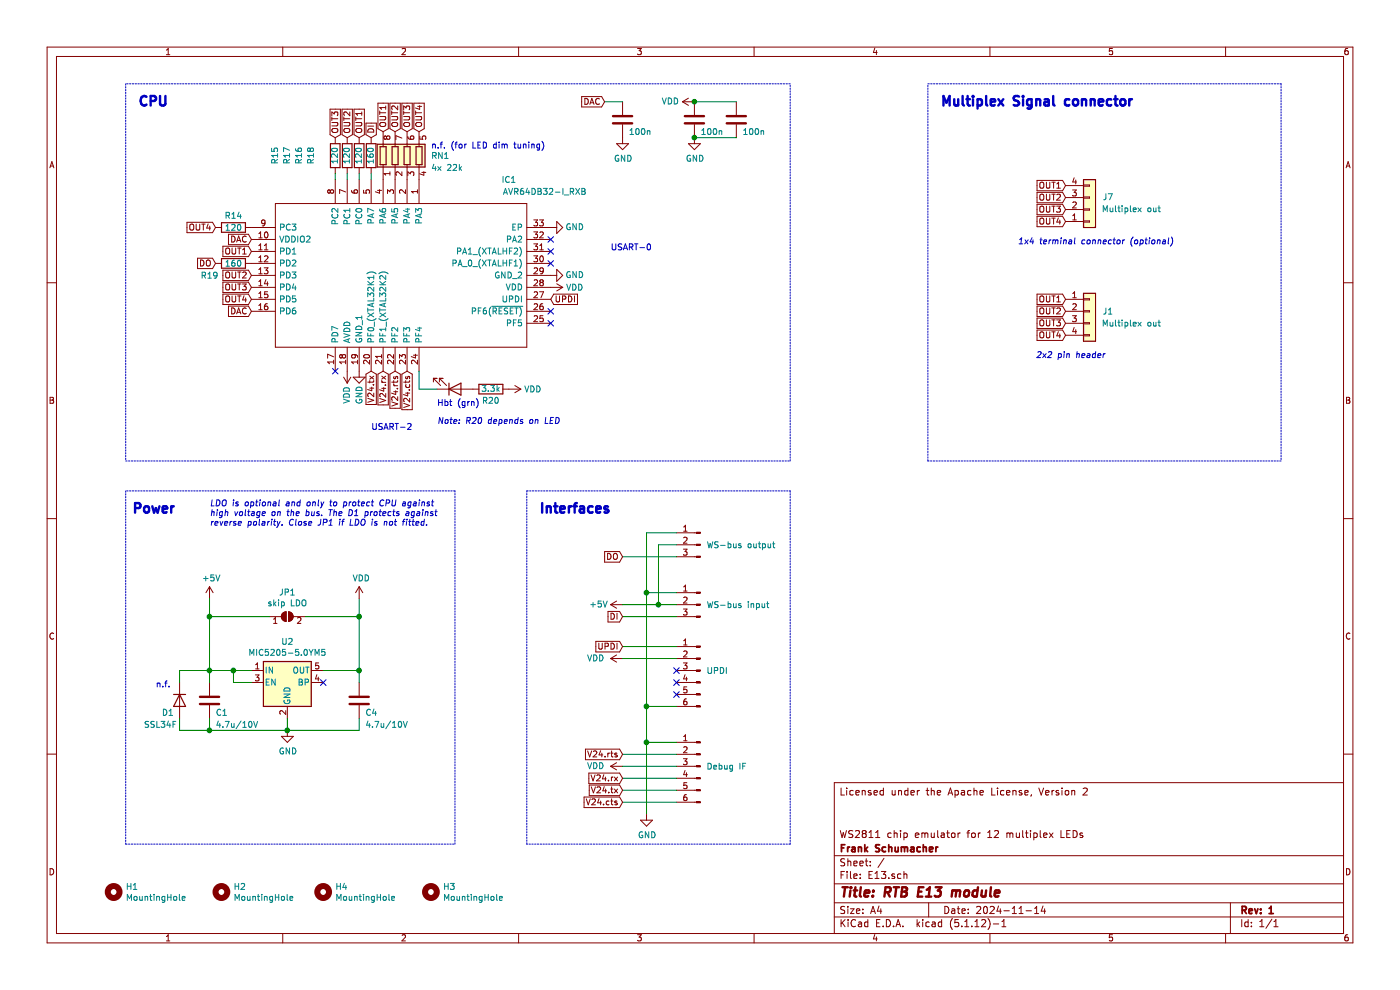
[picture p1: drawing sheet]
EESchema Schematic File Version 4
EELAYER 30 0
EELAYER END
$Descr A4 11693 8268
encoding utf-8
Sheet 1 1
Title "RTB E13 module"
Date "2024-11-14"
Rev "1"
Comp "Frank Schumacher"
Comment1 "WS2811 chip emulator for 12 multiplex LEDs"
Comment2 ""
Comment3 ""
Comment4 "Licensed under the Apache License, Version 2"
$EndDescr
Text GLabel 4600 2500 2    50   Input ~ 0
UPDI
Text GLabel 8900 1850 0    50   Input ~ 0
OUT4
Text GLabel 8900 1750 0    50   Input ~ 0
OUT3
Text GLabel 8900 1650 0    50   Input ~ 0
OUT2
Text GLabel 8900 1550 0    50   Input ~ 0
OUT1
Text GLabel 3100 3100 3    50   Input ~ 0
V24.tx
Text GLabel 3200 3100 3    50   Input ~ 0
V24.rx
Text GLabel 3400 3100 3    50   Input ~ 0
V24.cts
$Comp
L Device:C C2
U 1 1
P 5800 1000
F 0 "C2" H 5915 1046 50  0001 L CNN
F 1 "100n" H 5850 900 50  0000 L CNN
F 2 "Capacitor_SMD:C_0603_1608Metric" H 5838 850 50  0001 C CNN
F 3 "~" H 5800 1000 50  0001 C CNN
	1    5800 1000
	1    0    0    -1  
$EndComp
$Comp
L Device:C C3
U 1 1
P 6150 1000
F 0 "C3" H 6265 1046 50  0001 L CNN
F 1 "100n" H 6200 900 50  0000 L CNN
F 2 "Capacitor_SMD:C_0603_1608Metric" H 6188 850 50  0001 C CNN
F 3 "~" H 6150 1000 50  0001 C CNN
	1    6150 1000
	1    0    0    -1  
$EndComp
Wire Wire Line
	5800 850  6150 850 
Wire Wire Line
	5800 1150 6150 1150
$Comp
L power:GND #PWR0107
U 1 1
P 5800 1150
F 0 "#PWR0107" H 5800 900 50  0001 C CNN
F 1 "GND" H 5805 977 50  0000 C CNN
F 2 "" H 5800 1150 50  0001 C CNN
F 3 "" H 5800 1150 50  0001 C CNN
	1    5800 1150
	1    0    0    -1  
$EndComp
Connection ~ 5800 1150
$Comp
L Connector_Generic:Conn_01x04 J7
U 1 1
P 9100 1750
F 0 "J7" H 9300 1650 50  0000 R CNN
F 1 "Multiplex out" H 9700 1750 50  0000 R CNN
F 2 "RTB_parts:1725672" H 9100 1750 50  0001 C CNN
F 3 "~" H 9100 1750 50  0001 C CNN
	1    9100 1750
	1    0    0    1   
$EndComp
$Comp
L Device:R R18
U 1 1
P 3100 1300
F 0 "R18" V 3600 1300 50  0000 C CNN
F 1 "160" V 3100 1300 50  0000 C CNN
F 2 "Resistor_SMD:R_0603_1608Metric" V 3030 1300 50  0001 C CNN
F 3 "~" H 3100 1300 50  0001 C CNN
	1    3100 1300
	-1   0    0    1   
$EndComp
Text GLabel 3100 1150 1    50   Input ~ 0
DI
$Comp
L Device:R R19
U 1 1
P 1950 2200
F 0 "R19" V 2050 2000 50  0000 C CNN
F 1 "160" V 1950 2200 50  0000 C CNN
F 2 "Resistor_SMD:R_0603_1608Metric" V 1880 2200 50  0001 C CNN
F 3 "~" H 1950 2200 50  0001 C CNN
	1    1950 2200
	0    1    1    0   
$EndComp
Text GLabel 1800 2200 0    50   Input ~ 0
DO
Text GLabel 3300 3100 3    50   Input ~ 0
V24.rts
Text Notes 5100 2100 0    50   ~ 0
USART-0
Text Notes 3100 3600 0    50   ~ 0
USART-2
Wire Notes Line
	7750 700  10700 700 
Wire Notes Line
	10700 700  10700 3850
Wire Notes Line
	10700 3850 7750 3850
Wire Notes Line
	7750 3850 7750 700 
Connection ~ 5500 5050
Wire Wire Line
	5500 5050 5200 5050
Connection ~ 5400 5900
Connection ~ 5400 4950
Wire Wire Line
	5400 4950 5400 5900
$Comp
L power:+5V #PWR0118
U 1 1
P 1750 5000
F 0 "#PWR0118" H 1750 4850 50  0001 C CNN
F 1 "+5V" H 1765 5173 50  0000 C CNN
F 2 "" H 1750 5000 50  0001 C CNN
F 3 "" H 1750 5000 50  0001 C CNN
	1    1750 5000
	1    0    0    -1  
$EndComp
$Comp
L power:VDD #PWR0105
U 1 1
P 5200 6400
F 0 "#PWR0105" H 5200 6250 50  0001 C CNN
F 1 "VDD" V 5200 6550 50  0000 L CNN
F 2 "" H 5200 6400 50  0001 C CNN
F 3 "" H 5200 6400 50  0001 C CNN
	1    5200 6400
	0    -1   -1   0   
$EndComp
$Comp
L power:VDD #PWR0104
U 1 1
P 5200 5500
F 0 "#PWR0104" H 5200 5350 50  0001 C CNN
F 1 "VDD" V 5200 5650 50  0000 L CNN
F 2 "" H 5200 5500 50  0001 C CNN
F 3 "" H 5200 5500 50  0001 C CNN
	1    5200 5500
	0    -1   -1   0   
$EndComp
$Comp
L power:VDD #PWR0102
U 1 1
P 3000 5000
F 0 "#PWR0102" H 3000 4850 50  0001 C CNN
F 1 "VDD" H 3017 5173 50  0000 C CNN
F 2 "" H 3000 5000 50  0001 C CNN
F 3 "" H 3000 5000 50  0001 C CNN
	1    3000 5000
	1    0    0    -1  
$EndComp
Wire Wire Line
	5200 5150 5650 5150
Text GLabel 5200 4650 0    50   Input ~ 0
DO
Wire Wire Line
	5650 4650 5200 4650
Wire Wire Line
	5400 4450 5400 4950
Text GLabel 5200 6700 0    50   Input ~ 0
V24.cts
$Comp
L power:GND #PWR0101
U 1 1
P 5400 6800
F 0 "#PWR0101" H 5400 6550 50  0001 C CNN
F 1 "GND" H 5405 6627 50  0000 C CNN
F 2 "" H 5400 6800 50  0001 C CNN
F 3 "" H 5400 6800 50  0001 C CNN
	1    5400 6800
	1    0    0    -1  
$EndComp
Wire Wire Line
	5400 6200 5400 6800
Wire Wire Line
	5650 6700 5200 6700
Wire Wire Line
	5400 5900 5400 6200
$Comp
L Connector:Conn_01x03_Male J2
U 1 1
P 5850 4550
F 0 "J2" H 5822 4574 50  0001 R CNN
F 1 "WS-bus output" H 5800 4550 50  0000 R CNN
F 2 "Connector_PinHeader_2.54mm:PinHeader_1x03_P2.54mm_Vertical" H 5850 4550 50  0001 C CNN
F 3 "~" H 5850 4550 50  0001 C CNN
	1    5850 4550
	-1   0    0    -1  
$EndComp
$Comp
L Connector:Conn_01x03_Male J3
U 1 1
P 5850 5050
F 0 "J3" H 5822 5074 50  0001 R CNN
F 1 "WS-bus input" H 5800 5050 50  0000 R CNN
F 2 "Connector_PinHeader_2.54mm:PinHeader_1x03_P2.54mm_Vertical" H 5850 5050 50  0001 C CNN
F 3 "~" H 5850 5050 50  0001 C CNN
	1    5850 5050
	-1   0    0    -1  
$EndComp
Wire Wire Line
	5650 6300 5200 6300
Wire Wire Line
	5650 6500 5200 6500
Wire Wire Line
	5200 6600 5650 6600
Text GLabel 5200 6500 0    50   Input ~ 0
V24.rx
Text GLabel 5200 6600 0    50   Input ~ 0
V24.tx
Text GLabel 5200 6300 0    50   Input ~ 0
V24.rts
Wire Wire Line
	5650 6400 5200 6400
Connection ~ 5400 6200
Wire Wire Line
	5650 6200 5400 6200
$Comp
L Connector:Conn_01x06_Male J5
U 1 1
P 5850 6400
F 0 "J5" H 5822 6374 50  0001 R CNN
F 1 "Debug IF" H 5800 6400 50  0000 R CNN
F 2 "Connector_PinHeader_2.54mm:PinHeader_1x06_P2.54mm_Vertical" H 5850 6400 50  0001 C CNN
F 3 "~" H 5850 6400 50  0001 C CNN
	1    5850 6400
	-1   0    0    -1  
$EndComp
Wire Wire Line
	5650 5500 5200 5500
Text GLabel 5200 5150 0    50   Input ~ 0
DI
Wire Wire Line
	5500 5050 5650 5050
Wire Wire Line
	5500 4550 5500 5050
Wire Wire Line
	5650 4550 5500 4550
Wire Wire Line
	5650 5900 5400 5900
Wire Wire Line
	5650 4950 5400 4950
Wire Wire Line
	5650 4450 5400 4450
Wire Wire Line
	5200 5400 5650 5400
Text GLabel 5200 5400 0    50   Input ~ 0
UPDI
$Comp
L Connector:Conn_01x06_Male J4
U 1 1
P 5850 5600
F 0 "J4" H 5822 5574 50  0001 R CNN
F 1 "UPDI" H 5800 5600 50  0000 R CNN
F 2 "Connector_PinHeader_1.27mm:PinHeader_2x03_P1.27mm_Vertical" H 5850 5600 50  0001 C CNN
F 3 "~" H 5850 5600 50  0001 C CNN
	1    5850 5600
	-1   0    0    -1  
$EndComp
$Comp
L Mechanical:MountingHole H4
U 1 1
P 2700 7450
F 0 "H4" H 2800 7496 50  0000 L CNN
F 1 "MountingHole" H 2800 7405 50  0000 L CNN
F 2 "MountingHole:MountingHole_3.2mm_M3_DIN965" H 2700 7450 50  0001 C CNN
F 3 "~" H 2700 7450 50  0001 C CNN
	1    2700 7450
	1    0    0    -1  
$EndComp
$Comp
L Mechanical:MountingHole H3
U 1 1
P 3600 7450
F 0 "H3" H 3700 7496 50  0000 L CNN
F 1 "MountingHole" H 3700 7405 50  0000 L CNN
F 2 "MountingHole:MountingHole_3.2mm_M3_DIN965" H 3600 7450 50  0001 C CNN
F 3 "~" H 3600 7450 50  0001 C CNN
	1    3600 7450
	1    0    0    -1  
$EndComp
$Comp
L Mechanical:MountingHole H2
U 1 1
P 1850 7450
F 0 "H2" H 1950 7496 50  0000 L CNN
F 1 "MountingHole" H 1950 7405 50  0000 L CNN
F 2 "MountingHole:MountingHole_3.2mm_M3_DIN965" H 1850 7450 50  0001 C CNN
F 3 "~" H 1850 7450 50  0001 C CNN
	1    1850 7450
	1    0    0    -1  
$EndComp
$Comp
L Mechanical:MountingHole H1
U 1 1
P 950 7450
F 0 "H1" H 1050 7496 50  0000 L CNN
F 1 "MountingHole" H 1050 7405 50  0000 L CNN
F 2 "MountingHole:MountingHole_3.2mm_M3_DIN965" H 950 7450 50  0001 C CNN
F 3 "~" H 950 7450 50  0001 C CNN
	1    950  7450
	1    0    0    -1  
$EndComp
$Comp
L power:+5V #PWR0113
U 1 1
P 5200 5050
F 0 "#PWR0113" H 5200 4900 50  0001 C CNN
F 1 "+5V" V 5200 5250 50  0000 C CNN
F 2 "" H 5200 5050 50  0001 C CNN
F 3 "" H 5200 5050 50  0001 C CNN
	1    5200 5050
	0    -1   -1   0   
$EndComp
NoConn ~ 5650 5600
NoConn ~ 5650 5700
NoConn ~ 5650 5800
Wire Notes Line
	4400 4100 6600 4100
Wire Notes Line
	6600 4100 6600 7050
Wire Notes Line
	6600 7050 4400 7050
Wire Notes Line
	4400 7050 4400 4100
Wire Notes Line
	3800 4100 1050 4100
Wire Notes Line
	1050 4100 1050 7050
Wire Notes Line
	1050 7050 3800 7050
Wire Notes Line
	3800 7050 3800 4100
Text Notes 1100 4300 0    79   ~ 16
Power
Text Notes 4500 4300 0    79   ~ 16
Interfaces
Wire Notes Line
	1050 3850 6600 3850
Wire Notes Line
	6600 3850 6600 700 
Wire Notes Line
	6600 700  1050 700 
Wire Notes Line
	1050 700  1050 3850
Text Notes 1150 900  0    79   ~ 16
CPU
Text Notes 7850 900  0    79   ~ 16
Multiplex Signal connector
$Comp
L power:GND #PWR0106
U 1 1
P 2400 6100
F 0 "#PWR0106" H 2400 5850 50  0001 C CNN
F 1 "GND" H 2405 5927 50  0000 C CNN
F 2 "" H 2400 6100 50  0001 C CNN
F 3 "" H 2400 6100 50  0001 C CNN
	1    2400 6100
	1    0    0    -1  
$EndComp
$Comp
L Device:C C1
U 1 1
P 1750 5850
F 0 "C1" H 1800 5750 50  0000 L CNN
F 1 "4.7u/10V" H 1800 5650 50  0000 L CNN
F 2 "Capacitor_SMD:C_0805_2012Metric" H 1788 5700 50  0001 C CNN
F 3 "~" H 1750 5850 50  0001 C CNN
	1    1750 5850
	1    0    0    -1  
$EndComp
$Comp
L Device:C C4
U 1 1
P 3000 5850
F 0 "C4" H 3050 5750 50  0000 L CNN
F 1 "4.7u/10V" H 3050 5650 50  0000 L CNN
F 2 "Capacitor_SMD:C_0805_2012Metric" H 3038 5700 50  0001 C CNN
F 3 "~" H 3000 5850 50  0001 C CNN
	1    3000 5850
	1    0    0    -1  
$EndComp
Text GLabel 8900 2800 0    50   Input ~ 0
OUT4
Text GLabel 8900 2700 0    50   Input ~ 0
OUT3
Text GLabel 8900 2600 0    50   Input ~ 0
OUT2
Text GLabel 8900 2500 0    50   Input ~ 0
OUT1
$Comp
L Connector_Generic:Conn_01x04 J1
U 1 1
P 9100 2600
F 0 "J1" H 9300 2600 50  0000 R CNN
F 1 "Multiplex out" H 9700 2500 50  0000 R CNN
F 2 "Connector_PinHeader_2.00mm:PinHeader_2x02_P2.00mm_Vertical" H 9100 2600 50  0001 C CNN
F 3 "~" H 9100 2600 50  0001 C CNN
	1    9100 2600
	1    0    0    -1  
$EndComp
$Comp
L Regulator_Linear:MIC5205-5.0YM5 U2
U 1 1
P 2400 5700
F 0 "U2" H 2400 6042 50  0000 C CNN
F 1 "MIC5205-5.0YM5" H 2400 5951 50  0000 C CNN
F 2 "Package_TO_SOT_SMD:SOT-23-5" H 2400 6025 50  0001 C CNN
F 3 "http://ww1.microchip.com/downloads/en/DeviceDoc/20005785A.pdf" H 2400 5700 50  0001 C CNN
	1    2400 5700
	1    0    0    -1  
$EndComp
Wire Wire Line
	2100 5600 1950 5600
Wire Wire Line
	1750 5600 1750 5700
Wire Wire Line
	1750 6000 1750 6100
Wire Wire Line
	1750 6100 2400 6100
Wire Wire Line
	2400 6000 2400 6100
Connection ~ 2400 6100
Wire Wire Line
	2400 6100 3000 6100
Wire Wire Line
	2700 5600 3000 5600
Wire Wire Line
	3000 5600 3000 5700
Wire Wire Line
	3000 6000 3000 6100
Connection ~ 1750 5600
Wire Wire Line
	2100 5700 1950 5700
Wire Wire Line
	1950 5700 1950 5600
Connection ~ 1950 5600
Wire Wire Line
	1950 5600 1750 5600
$Comp
L Jumper:SolderJumper_2_Open JP1
U 1 1
P 2400 5150
F 0 "JP1" H 2400 5355 50  0000 C CNN
F 1 "skip LDO" H 2400 5264 50  0000 C CNN
F 2 "Jumper:SolderJumper-2_P1.3mm_Open_RoundedPad1.0x1.5mm" H 2400 5150 50  0001 C CNN
F 3 "~" H 2400 5150 50  0001 C CNN
	1    2400 5150
	1    0    0    -1  
$EndComp
Wire Wire Line
	1750 5000 1750 5150
Wire Wire Line
	3000 5000 3000 5150
Connection ~ 3000 5600
Wire Wire Line
	2550 5150 3000 5150
Connection ~ 3000 5150
Wire Wire Line
	3000 5150 3000 5600
Wire Wire Line
	2250 5150 1750 5150
Connection ~ 1750 5150
Wire Wire Line
	1750 5150 1750 5600
NoConn ~ 2700 5700
$Comp
L Device:R R15
U 1 1
P 2800 1300
F 0 "R15" V 3300 1300 50  0000 C CNN
F 1 "120" V 2800 1300 50  0000 C CNN
F 2 "Resistor_SMD:R_0603_1608Metric" V 2730 1300 50  0001 C CNN
F 3 "~" H 2800 1300 50  0001 C CNN
	1    2800 1300
	-1   0    0    1   
$EndComp
$Comp
L Device:R R16
U 1 1
P 3000 1300
F 0 "R16" V 3500 1300 50  0000 C CNN
F 1 "120" V 3000 1300 50  0000 C CNN
F 2 "Resistor_SMD:R_0603_1608Metric" V 2930 1300 50  0001 C CNN
F 3 "~" H 3000 1300 50  0001 C CNN
	1    3000 1300
	-1   0    0    1   
$EndComp
$Comp
L Diode:1N4001 D1
U 1 1
P 1500 5850
F 0 "D1" V 1600 5700 50  0000 L CNN
F 1 "SSL34F" V 1700 5550 50  0000 L CNN
F 2 "Diode_SMD:D_SOD-123F" H 1500 5675 50  0001 C CNN
F 3 "http://www.vishay.com/docs/88503/1n4001.pdf" H 1500 5850 50  0001 C CNN
	1    1500 5850
	0    1    1    0   
$EndComp
Wire Wire Line
	1750 6100 1500 6100
Wire Wire Line
	1500 6100 1500 6000
Connection ~ 1750 6100
Wire Wire Line
	1500 5700 1500 5600
Wire Wire Line
	1500 5600 1750 5600
Text Notes 1300 5750 0    50   ~ 0
n.f.
Text GLabel 2900 1150 1    50   Input ~ 0
OUT2
Text GLabel 2800 1150 1    50   Input ~ 0
OUT3
NoConn ~ 4600 2200
$Comp
L power:GND #PWR0103
U 1 1
P 4600 2300
F 0 "#PWR0103" H 4600 2050 50  0001 C CNN
F 1 "GND" V 4600 2100 50  0000 C CNN
F 2 "" H 4600 2300 50  0001 C CNN
F 3 "" H 4600 2300 50  0001 C CNN
	1    4600 2300
	0    -1   -1   0   
$EndComp
$Comp
L power:GND #PWR0108
U 1 1
P 4600 1900
F 0 "#PWR0108" H 4600 1650 50  0001 C CNN
F 1 "GND" V 4600 1700 50  0000 C CNN
F 2 "" H 4600 1900 50  0001 C CNN
F 3 "" H 4600 1900 50  0001 C CNN
	1    4600 1900
	0    -1   -1   0   
$EndComp
$Comp
L power:VDD #PWR0109
U 1 1
P 4600 2400
F 0 "#PWR0109" H 4600 2250 50  0001 C CNN
F 1 "VDD" V 4600 2600 50  0000 C CNN
F 2 "" H 4600 2400 50  0001 C CNN
F 3 "" H 4600 2400 50  0001 C CNN
	1    4600 2400
	0    1    1    0   
$EndComp
NoConn ~ 4600 2600
NoConn ~ 4600 2700
$Comp
L RTB:AVR64DB32-I_RXB IC1
U 1 1
P 3500 1500
F 0 "IC1" V 3500 2250 50  0000 C CNN
F 1 "AVR64DB32-I_RXB" V 3600 2550 50  0000 C CNN
F 2 "Package_DFN_QFN:QFN-32-1EP_5x5mm_P0.5mm_EP3.3x3.3mm" H 4950 2400 50  0001 L CNN
F 3 "https://ww1.microchip.com/downloads/en/DeviceDoc/AVR64DB28-32-48-64-DataSheet-DS40002300A.pdf" H 4950 2300 50  0001 L CNN
F 4 "AVR64DB32-I/RXB" H 4950 2200 50  0001 L CNN "Description"
F 5 "0.9" H 4950 2100 50  0001 L CNN "Height"
F 6 "579-AVR64DB32-I/RXB" H 4950 2000 50  0001 L CNN "Mouser Part Number"
F 7 "https://www.mouser.co.uk/ProductDetail/Microchip-Technology/AVR64DB32-I-RXB?qs=eP2BKZSCXI6qYgfD2L6q3w%3D%3D" H 4950 1900 50  0001 L CNN "Mouser Price/Stock"
F 8 "Microchip" H 4950 1800 50  0001 L CNN "Manufacturer_Name"
F 9 "AVR64DB32-I/RXB" H 4950 1700 50  0001 L CNN "Manufacturer_Part_Number"
	1    3500 1500
	0    1    1    0   
$EndComp
Text Notes 3650 3400 0    50   ~ 0
Hbt (grn)
$Comp
L Device:R R20
U 1 1
P 4100 3250
F 0 "R20" V 4000 3250 50  0000 C CNN
F 1 "3.3k" V 4100 3250 50  0000 C CNN
F 2 "Resistor_SMD:R_0603_1608Metric" V 4030 3250 50  0001 C CNN
F 3 "~" H 4100 3250 50  0001 C CNN
	1    4100 3250
	0    -1   -1   0   
$EndComp
$Comp
L Device:LED D2
U 1 1
P 3800 3250
F 0 "D2" V 3850 3500 50  0001 R CNN
F 1 "HBT(green)" V 3750 3700 50  0001 R CNN
F 2 "LED_SMD:LED_0603_1608Metric" H 3800 3250 50  0001 C CNN
F 3 "~" H 3800 3250 50  0001 C CNN
	1    3800 3250
	1    0    0    1   
$EndComp
Wire Wire Line
	3650 3250 3500 3250
Wire Wire Line
	3500 3250 3500 3100
$Comp
L power:GND #PWR0110
U 1 1
P 3000 3100
F 0 "#PWR0110" H 3000 2850 50  0001 C CNN
F 1 "GND" V 3000 2900 50  0000 C CNN
F 2 "" H 3000 3100 50  0001 C CNN
F 3 "" H 3000 3100 50  0001 C CNN
	1    3000 3100
	1    0    0    -1  
$EndComp
$Comp
L power:VDD #PWR0111
U 1 1
P 2900 3100
F 0 "#PWR0111" H 2900 2950 50  0001 C CNN
F 1 "VDD" V 2900 3300 50  0000 C CNN
F 2 "" H 2900 3100 50  0001 C CNN
F 3 "" H 2900 3100 50  0001 C CNN
	1    2900 3100
	-1   0    0    1   
$EndComp
NoConn ~ 2800 3100
$Comp
L power:VDD #PWR0112
U 1 1
P 4250 3250
F 0 "#PWR0112" H 4250 3100 50  0001 C CNN
F 1 "VDD" V 4250 3450 50  0000 C CNN
F 2 "" H 4250 3250 50  0001 C CNN
F 3 "" H 4250 3250 50  0001 C CNN
	1    4250 3250
	0    1    1    0   
$EndComp
$Comp
L power:VDD #PWR0114
U 1 1
P 5800 850
F 0 "#PWR0114" H 5800 700 50  0001 C CNN
F 1 "VDD" V 5800 1050 50  0000 C CNN
F 2 "" H 5800 850 50  0001 C CNN
F 3 "" H 5800 850 50  0001 C CNN
	1    5800 850 
	0    -1   -1   0   
$EndComp
Connection ~ 5800 850 
NoConn ~ 4600 2100
NoConn ~ 4600 2000
Text GLabel 2100 2600 0    50   Input ~ 0
DAC
$Comp
L Device:C C5
U 1 1
P 5200 1000
F 0 "C5" H 5315 1046 50  0001 L CNN
F 1 "100n" H 5250 900 50  0000 L CNN
F 2 "Capacitor_SMD:C_0603_1608Metric" H 5238 850 50  0001 C CNN
F 3 "~" H 5200 1000 50  0001 C CNN
	1    5200 1000
	1    0    0    -1  
$EndComp
$Comp
L power:GND #PWR0119
U 1 1
P 5200 1150
F 0 "#PWR0119" H 5200 900 50  0001 C CNN
F 1 "GND" H 5205 977 50  0000 C CNN
F 2 "" H 5200 1150 50  0001 C CNN
F 3 "" H 5200 1150 50  0001 C CNN
	1    5200 1150
	1    0    0    -1  
$EndComp
Wire Wire Line
	5050 850  5200 850 
Text GLabel 2100 2000 0    50   Input ~ 0
DAC
Text GLabel 5050 850  0    50   Input ~ 0
DAC
Text GLabel 3000 1150 1    50   Input ~ 0
OUT1
$Comp
L Device:R R17
U 1 1
P 2900 1300
F 0 "R17" V 3400 1300 50  0000 C CNN
F 1 "120" V 2900 1300 50  0000 C CNN
F 2 "Resistor_SMD:R_0603_1608Metric" V 2830 1300 50  0001 C CNN
F 3 "~" H 2900 1300 50  0001 C CNN
	1    2900 1300
	-1   0    0    1   
$EndComp
Text GLabel 1800 1900 0    50   Input ~ 0
OUT4
$Comp
L Device:R R14
U 1 1
P 1950 1900
F 0 "R14" V 1850 1900 50  0000 C CNN
F 1 "120" V 1950 1900 50  0000 C CNN
F 2 "Resistor_SMD:R_0603_1608Metric" V 1880 1900 50  0001 C CNN
F 3 "~" H 1950 1900 50  0001 C CNN
	1    1950 1900
	0    1    1    0   
$EndComp
Text GLabel 2100 2100 0    50   Input ~ 0
OUT1
Text GLabel 2100 2300 0    50   Input ~ 0
OUT2
Text GLabel 2100 2400 0    50   Input ~ 0
OUT3
Text GLabel 2100 2500 0    50   Input ~ 0
OUT4
$Comp
L Device:R_Pack04 RN1
U 1 1
P 3400 1300
F 0 "RN1" H 3600 1300 50  0000 L CNN
F 1 "4x 22k" H 3600 1200 50  0000 L CNN
F 2 "Resistor_SMD:R_Array_Convex_4x0603" V 3675 1300 50  0001 C CNN
F 3 "~" H 3400 1300 50  0001 C CNN
	1    3400 1300
	1    0    0    -1  
$EndComp
Text GLabel 3200 1100 1    50   Input ~ 0
OUT1
Text GLabel 3300 1100 1    50   Input ~ 0
OUT2
Text GLabel 3400 1100 1    50   Input ~ 0
OUT3
Text GLabel 3500 1100 1    50   Input ~ 0
OUT4
Wire Wire Line
	2800 1450 2800 1500
Wire Wire Line
	2900 1500 2900 1450
Wire Wire Line
	3000 1500 3000 1450
Wire Wire Line
	3100 1500 3100 1450
Text Notes 3600 1250 0    50   ~ 0
n.f. (for LED dim tuning)
Text Notes 1750 4400 0    50   Italic 0
LDO is optional and only to protect CPU against\nhigh voltage on the bus. The D1 protects against\nreverse polarity. Close JP1 if LDO is not fitted.
Text Notes 3650 3550 0    50   Italic 0
Note: R20 depends on LED
Text Notes 8500 2050 0    50   Italic 0
1x4 terminal connector (optional)
Text Notes 8650 3000 0    50   Italic 0
2x2 pin header
$EndSCHEMATC
